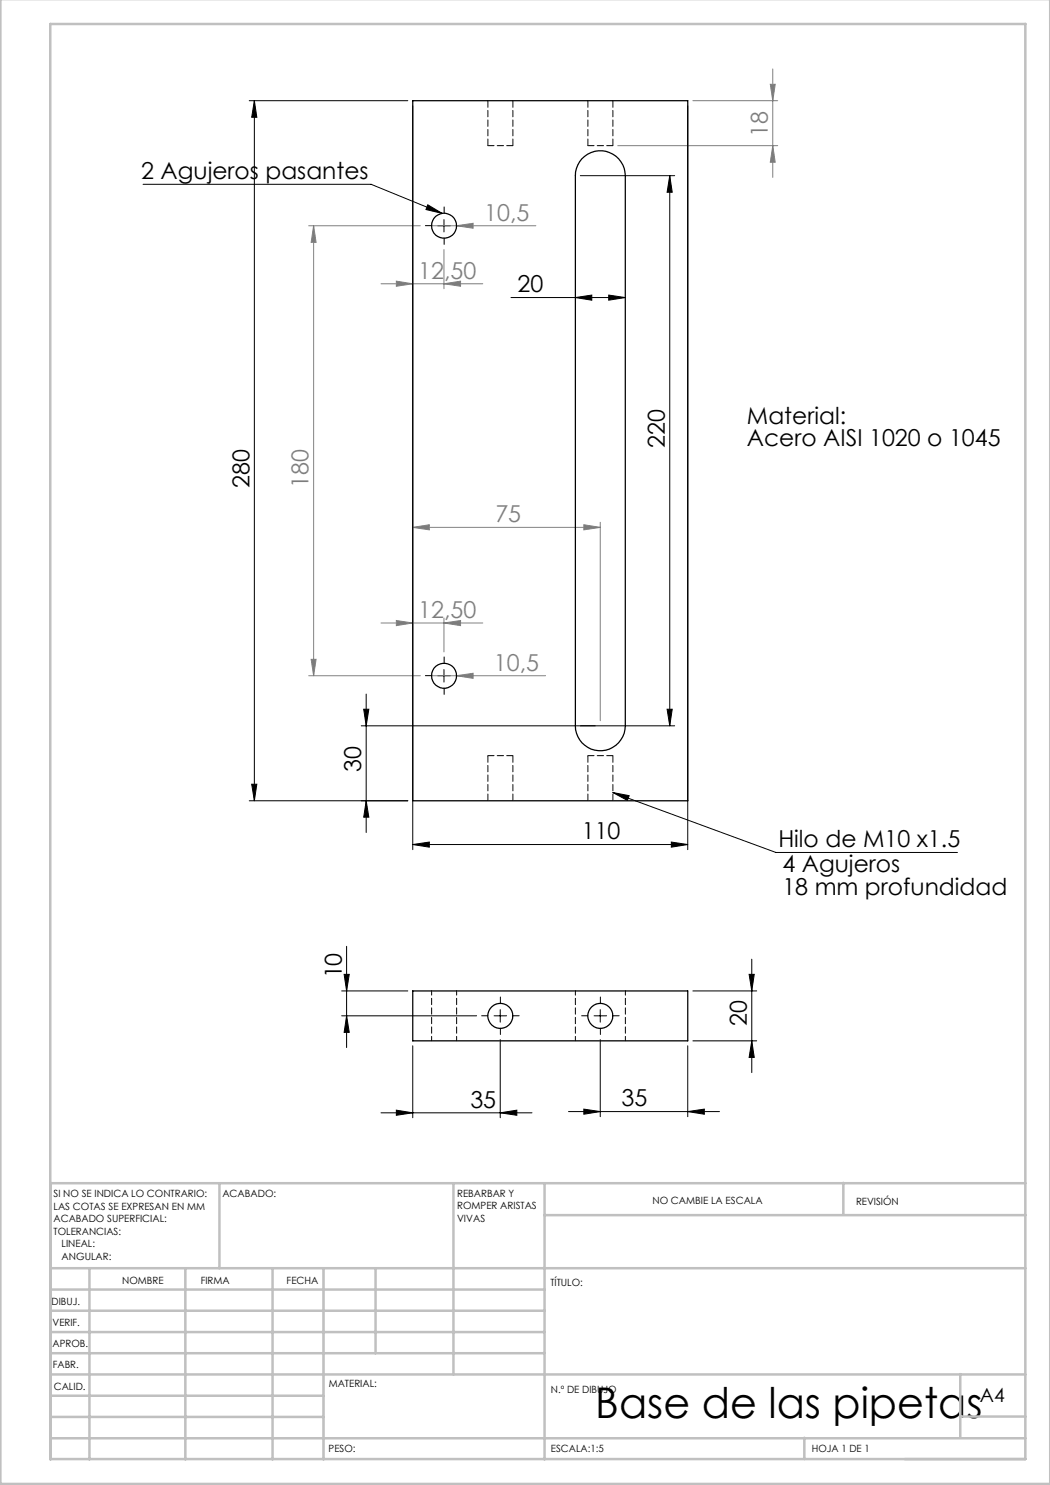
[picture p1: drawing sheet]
<svg xmlns="http://www.w3.org/2000/svg" width="210mm" height="297mm" viewBox="0 0 210 297" stroke-linecap="round" stroke-linejoin="round" font-family="sans-serif">
<g fill="none" stroke="#000" stroke-width=".2">
<path d="M28.6 36.9h45.6l14.2 5.8M49.8 20.1h31.8M50.9 20.1v140.1M50.9 20.1l.5 3.4h-1.1zM82.5 21.2v148.7M116.1 35.1h18.8M133.9 35.1v110.1M133.9 35.1l.5 3.3h-1zM137.5 21.2v148.7M85.5 41l2.9 1.7-3.2-.8zM87.6 45.2h2.5M88.8 43.9v2.5"/>
<path d="M102.2 59.5h22.9M115.1 59.5l3.3-.5v1zM121.7 59l3.4 .5-3.4 .5zM73.2 138.8v27.7M87.6 135.1h2.5M88.8 133.9v2.5M50.3 156.8h1.1l-.5 3.4zM72.7 141.8h1.1l-.6 3.4zM122.6 158.5l32.6 12h36.3M122.6 158.5l3.2 .6-.3 1zM133.4 141.8h1l-.5 3.4zM134.9 145.2h-62.7"/>
<path d="M49.8 160.2h31.8M73.2 160.2l.6 3.2h-1.1zM82.5 168.9l3.4-.5v1zM82.5 168.9h55M134.3 168.4l3.2 .5-3.2 .5zM68.3 198.2h13.3M68.8 194.9h1.1l-.6 3.3zM69.3 189.3v20.2M138.6 198.2h12.7M149.8 194.9h1l-.4 3.3zM150.4 191.8v22.7M68.3 203.2h27"/>
<path d="M69.3 203.2l.6 3.3h-1.1zM82.6 209.2v14.4M98.8 203.2h2.5M100 201.9v2.5M100 207.9v15.7M118.8 203.2h2.5M120.1 201.9v2.5M120.1 207.9v15.4M137.5 209.2v14.1M138.6 208.2h12.7M150.4 208.2l.4 3.3h-1zM76.2 222.6h30.2"/>
<path d="M79.3 222l3.3 .6-3.3 .5zM100 222.6l3.4-.6v1.1zM113.7 222.3h30.2M116.8 221.8l3.3 .5-3.3 .5zM137.5 222.3l3.4-.5v1z"/>
</g>
<g fill="none" stroke="#808080" stroke-width=".2">
<path d="M154.1 16.9h.9l-.4 3.2zM154.6 13.8v21.7M123.5 29.1h32M138.6 20.1h16.9M154.6 29.1l.4 3.4h-.9zM61.7 45.2h22.4M62.7 45.2l.5 3.3h-1zM62.7 45.2v89.9M76.2 56.8h20.4M79.3 56.2l3.2 .6-3.2 .5zM86.3 45.2h20.9M88.8 56.8l3.3-.6v1.1z"/>
<path d="M88.8 49.9v7.8M91.3 45.2l3.3-.5v.9zM82.5 105.5l3.4-.6v1.1zM82.5 105.5h37.6M116.8 104.9l3.3 .6-3.3 .5zM120.1 104.5v39.6M61.7 135.1h22.4M62.2 131.9h1l-.5 3.2zM76.2 124.6h20.4M79.3 124.1l3.2 .5-3.2 .5zM86.3 135.1h22.8M88.8 124.6l3.3-.5v1z"/>
<path d="M88.8 123.6v6.8M91.3 135.1l3.3-.4v1z"/>
</g>
<g fill="none" stroke="#000" stroke-width=".2" stroke-dasharray="15.2 1.3 1.3 1.3">
<path d="M86.3 45.1h-1.2M88.8 42.6v-1.2M88.8 47.6v1.3M91.3 45.1h1.3M86.3 135.1h-1.2M88.8 132.6v-1.2M88.8 137.6v1.3M91.3 135.1h1.3M97.6 203.2h-1.3M100.1 200.7v-1.3M100.1 205.7v1.2M102.6 203.2h1.2"/>
<path d="M117.6 203.2h-1.3M120.1 200.7v-1.3M120.1 205.7v1.2M122.6 203.2h1.2"/>
</g>
<g fill="none" stroke="#c0c0c0" stroke-width=".5">
<path d="M.1 -.1v296.9h209.9v-296.9M10.1 4.8h195v287h-195zM43.9 236.6v17M90.7 236.6v38.3M108.9 236.6v55.3M168.7 236.6v6.3M205.1 236.6h-195v55.3M10.1 253.6h195M10.1 257.9h98.8M17.9 253.6v38.3M37.1 253.6v38.3M54.5 253.6v38.3"/>
<path d="M64.7 253.6v38.3M75.1 253.6v17M108.9 243h96.2M10.1 270.6h98.8M10.1 266.4h98.8M10.1 262.1h98.8M10.1 279.1h54.6M10.1 274.9h195M192.1 274.8v12.7M10.1 287.7h195M10.1 283.4h54.6M160.9 287.5v4.3"/>
<path d="M192.1 283.3h13"/>
</g>
<g fill="#000">
<path d="M72.7 141.8h1.1l-.6 3.4zM73.2 160.2l.6 3.2h-1.1z"/>
<path d="M122.6 158.5l3.2 .6-.3 1zM85.5 41l2.9 1.7-3.2-.8z"/>
<path d="M82.5 168.9l3.4-.5v1zM134.3 168.4l3.2 .5-3.2 .5z"/>
<path d="M150.4 208.2l.4 3.3h-1zM149.8 194.9h1l-.4 3.3zM69.3 203.2l.6 3.3h-1.1zM68.8 194.9h1.1l-.6 3.3zM50.3 156.8h1.1l-.5 3.4zM50.9 20.1l.5 3.4h-1.1zM133.4 141.8h1l-.5 3.4zM133.9 35.1l.5 3.3h-1z"/>
<path d="M100 222.6l3.4-.6v1.1zM79.3 222l3.3 .6-3.3 .5z"/>
<path d="M116.8 221.8l3.3 .5-3.3 .5zM137.5 222.3l3.4-.5v1zM115.1 59.5l3.3-.5v1zM121.7 59l3.4 .5-3.4 .5z"/>
</g>
<g fill="#808080">
<path d="M91.3 135.1l3.3-.4v1z"/>
<path d="M91.3 45.2l3.3-.5v.9z"/>
<path d="M116.8 104.9l3.3 .6-3.3 .5zM82.5 105.5l3.4-.6v1.1zM88.8 56.8l3.3-.6v1.1zM79.3 56.2l3.2 .6-3.2 .5zM88.8 124.6l3.3-.5v1zM79.3 124.1l3.2 .5-3.2 .5z"/>
<path d="M154.6 29.1l.4 3.4h-.9zM154.1 16.9h.9l-.4 3.2z"/>
<path d="M62.7 45.2l.5 3.3h-1zM62.2 131.9h1l-.5 3.2z"/>
</g>
<g fill="none" stroke="#000" stroke-width=".25">
<path d="M82.5 20.1h55v140.1h-55zM116.4 31.7a5 5 0 0 1 5.5-1.2 5 5 0 0 1 3.2 4.6v110.1a5 5 0 0 1-5 5 5 5 0 0 1-5-5v-110.1a5 5 0 0 1 1.3-3.4zM82.5 198.2h55v10h-55z"/>
<circle cx="88.8" cy="45.2" r="2.49"/>
<circle cx="88.8" cy="135.1" r="2.49"/>
<circle cx="100.1" cy="203.2" r="2.5"/>
<circle cx="120.1" cy="203.2" r="2.5"/>
</g>
<path d="M86.3 198.2v10M115.1 198.2v10M125.1 198.2v10M91.3 208.2v-10" fill="none" stroke="#000" stroke-width=".2" stroke-dasharray="1.3 .6" stroke-dashoffset=".4"/>
<path d="M97.6 29.1h5M117.6 29.1h5M102.6 151.1h-5M122.6 151.1h-5" fill="none" stroke="#000" stroke-width=".2" stroke-dasharray="1.3 .6"/>
<path d="M97.6 20.1v9M102.6 29.1v-9M117.6 20.1v9M122.6 29.1v-9M97.6 151.1v9M117.6 151.1v9M102.6 160.1v-9M122.6 160.1v-9" fill="none" stroke="#000" stroke-width=".2" stroke-dasharray="1.3 .6" stroke-dashoffset="-.1"/>
<text font-size="8.5" x="119.1" y="283.5">Base de las pipetas</text>
<g font-size="4.7" fill="#808080">
<text x="153.6" y="27.4" transform="rotate(-90 153.6 27.4)">18</text>
<text x="96.8" y="44.2">10,5</text>
<text x="83.6" y="55.7">12,50</text>
<text x="61.7" y="97.6" transform="rotate(-90 61.7 97.6)">180</text>
<text x="99.1" y="104.4">75</text>
<text x="83.6" y="123.6">12,50</text>
<text x="98.8" y="134.2">10,5</text>
</g>
<g font-size="4.7">
<text x="28.2" y="35.7">2 Agujeros pasantes</text>
<text x="103.5" y="58.5">20</text>
<text x="132.9" y="89.6" transform="rotate(-90 132.9 89.6)">220</text>
<text x="149.4" y="84.8">Material:</text>
<text x="149.4" y="89.3">Acero AISI 1020 o 1045</text>
<text x="49.9" y="97.6" transform="rotate(-90 49.9 97.6)">280</text>
<text x="72.3" y="154.3" transform="rotate(-90 72.3 154.3)">30</text>
<text x="116.4" y="167.9">110</text>
<text x="155.7" y="169.4">Hilo de M10 x1.5</text>
<text x="156.5" y="174.4">4 Agujeros</text>
<text x="156.5" y="178.9">18 mm profundidad</text>
<text x="68.3" y="195.7" transform="rotate(-90 68.3 195.7)">10</text>
<text x="149.3" y="205.3" transform="rotate(-90 149.3 205.3)">20</text>
<text x="94.1" y="221.5">35</text>
<text x="124.3" y="221.3">35</text>
</g>
<text font-size="3.9" x="196" y="280.4">A4</text>
<g font-size="2">
<text x="10.7" y="239.5">SI NO SE INDICA LO CONTRARIO:</text>
<text x="44.5" y="239.5">ACABADO:</text>
<text x="91.4" y="239.4">REBARBAR Y</text>
<text x="10.7" y="242">LAS COTAS SE EXPRESAN EN MM</text>
<text x="10.7" y="244.5">ACABADO SUPERFICIAL:</text>
<text x="91.4" y="241.9">ROMPER ARISTAS</text>
<text x="91.4" y="244.4">VIVAS</text>
<text x="130.5" y="240.8">NO CAMBIE LA ESCALA</text>
<text x="171.2" y="241">REVISIÓN</text>
<text x="10.7" y="247">TOLERANCIAS:</text>
<text x="12.3" y="249.5">LINEAL:</text>
<text x="12.3" y="252">ANGULAR:</text>
<text x="24.4" y="256.9">NOMBRE</text>
<text x="40.1" y="256.8">FIRMA</text>
<text x="57.3" y="256.8">FECHA</text>
<text x="110.1" y="257.1">TÍTULO:</text>
<text x="10.3" y="260.9">DIBUJ.</text>
<text x="10.5" y="269.3">APROB.</text>
<text x="10.5" y="265.2">VERIF.</text>
<text x="10.6" y="273.6">FABR.</text>
<text x="10.8" y="278">CALID.</text>
<text x="65.8" y="277.4">MATERIAL:</text>
<text x="110.2" y="278.5">N.º DE DIBUJO</text>
<text x="65.7" y="290.4">PESO:</text>
<text x="110.2" y="290.5">ESCALA:1:5</text>
<text x="162.4" y="290.4">HOJA 1 DE 1</text>
</g>
</svg>
